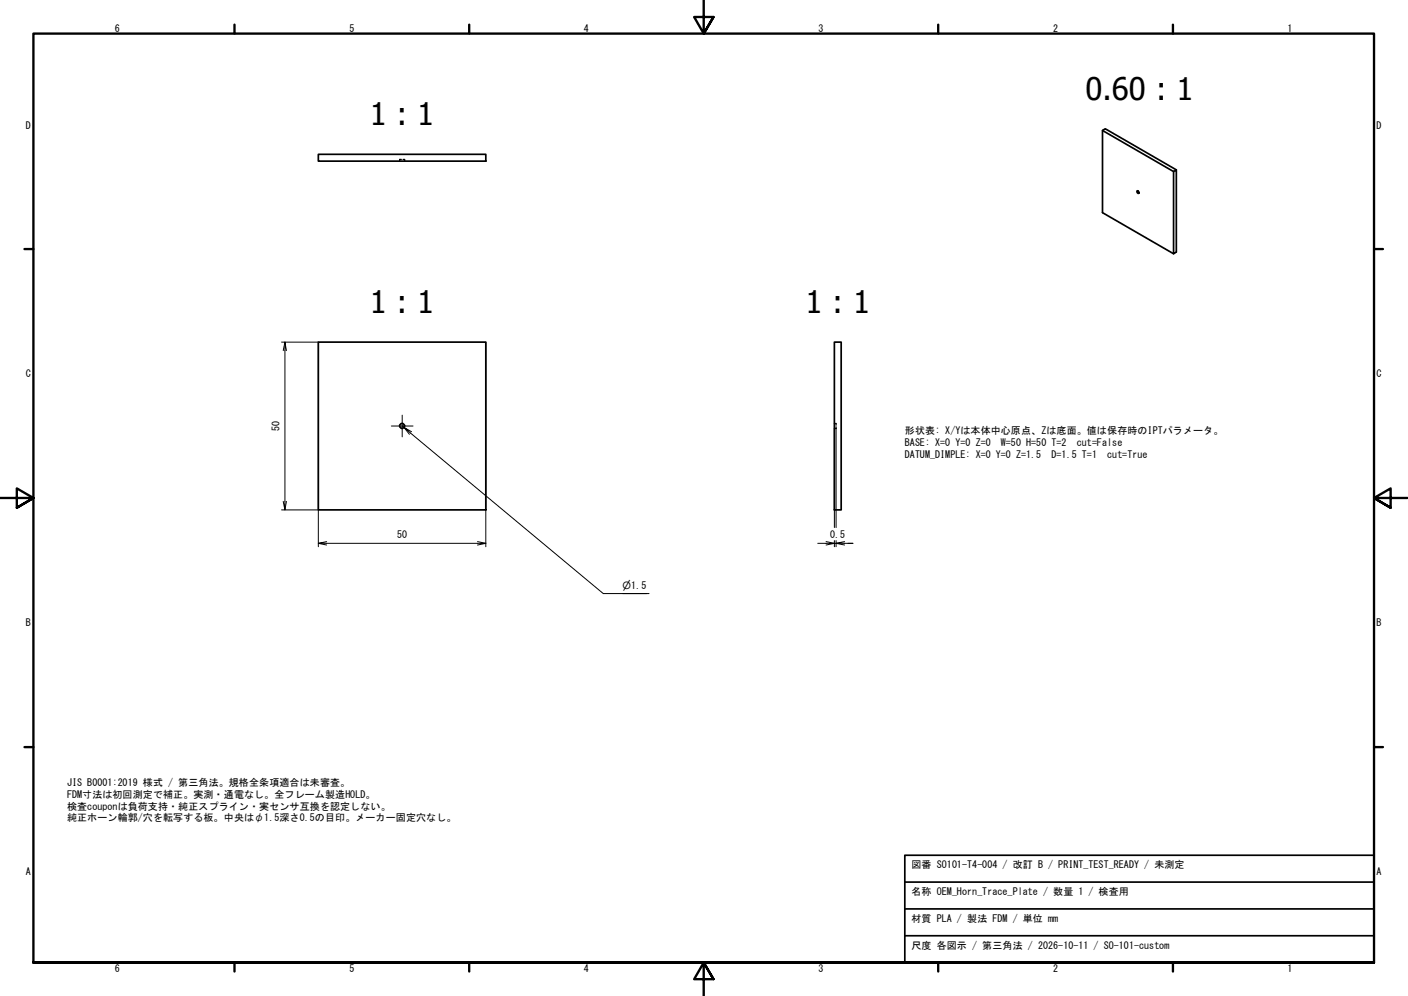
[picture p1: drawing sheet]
<svg xmlns="http://www.w3.org/2000/svg" width="420mm" height="297mm" viewBox="0 0 420 297" stroke-linecap="round" stroke-linejoin="round" font-family="sans-serif">
<!-- layer: Visible (ISO) -->
<g fill="none" stroke="#000" stroke-width=".51">
<path d="M329 38.9l21.2 12.3 .8-.5v24.5l-.8 .5v-24.5M95 46h50v2.1h-50zM339.3 57l.4-.1 .2 .6-.1 .1-.4-.1zM339.5 56.9l.4 .7M351 50.7l-21.2-12.3-.8 .5v24.5l21.2 12.3M95 102h50v50.1h-50zM249 102h2v50.1h-2z"/>
<circle cx="120" cy="127" r=".73"/>
</g>
<!-- layer: Hidden (ISO) -->
<path d="M119.3 47.9v.2M119.8 47.5l-.5 .2M120.3 47.5l.5 .2M120.8 47.9v.2M249 127.8h.2M249 126.3h.2M249.4 126.3l.1 .5M249.5 127.3l-.1 .5" fill="none" stroke="#000" stroke-width=".38"/>
<!-- layer: Border (ISO) -->
<g fill="none" stroke="#000" stroke-width=".7">
<path d="M70 7.4v2.6M140 7.4v2.6M210 0v10l-2.9-4.9h5.8l-2.9 4.9 2.9-4.9M280 7.4v2.6M350 7.4v2.6M7.3 74.3h2.7M410 74.3h2.7M0 148.5h10l-5-2.8v5.7l5-2.9-5 2.9M420 148.5h-10l5-2.8v5.7l-5-2.9 5 2.9M7.3 222.8h2.7M410 222.8h2.7M10 287.1v-277.1h400v277.1h-400h400"/>
<path d="M70 287.1v2.6M140 287.1v2.6M212.9 292l-2.9-4.9 2.9 4.9h-5.8l2.9-4.9v9.9M280 287.1v2.6M350 287.1v2.6"/>
</g>
<!-- layer: Title (ISO) -->
<path d="M270 255.1h140v32h-140zM270 263.1h140M270 271.1h140M270 279.1h140" fill="none" stroke="#000" stroke-width=".51"/>
<!-- layer: Dimension (ISO) -->
<g fill="none" stroke="#000" stroke-width=".3">
<path d="M84 102h11v61.1M85 102l-.5 2.6M85.5 104.6l-.5-2.6v50.1l-.5-2.6M145 102v61.1M120 127l2.2 2.5M122.8 128.8l-2.2-1.3 59.4 49.5h13.7M249 127.8v29.5M249.5 127.8v29.5M84 152.1h11M85.5 149.5l-.5 2.6M95 162l2.5 .5M97.5 161.5l-2.5 .5h50l-2.5 .5"/>
<path d="M142.5 161.5l2.5 .5M185.8 177h7.1M244 162h5l-2.5 .5M246.5 161.5l5.5 1M249 161.2v1.9M249.5 161.2v1.9M252 161.5l-2.5 .5h5"/>
</g>
<!-- layer: Center Mark (ISO) -->
<path d="M116.8 127h6.5M120 123.8v6.5" fill="none" stroke="#000" stroke-width=".3"/>
<g font-size="9.3">
<text x="323.9" y="29.8">0.60 : 1</text>
<text x="110.4" y="37.3">1 : 1</text>
<text x="110.4" y="93.3">1 : 1</text>
<text x="240.4" y="93.3">1 : 1</text>
</g>
<g font-size="3">
<text x="34.2" y="9.6">6</text>
<text x="104.3" y="9.6">5</text>
<text x="174.2" y="9.6">4</text>
<text x="244.2" y="9.6">3</text>
<text x="314.3" y="9.6">2</text>
<text x="384.2" y="9.6">1</text>
<text x="7.7" y="38.3">D</text>
<text x="410.8" y="38.3">D</text>
<text x="7.7" y="112.6">C</text>
<text x="410.8" y="112.6">C</text>
<text x="83.4" y="128.6" transform="rotate(-90 83.4 128.6)">50</text>
<text x="270" y="129.5">形状表: X/Yは本体中心原点、Zは底面。値は保存時のIPTパラメータ。</text>
<text x="270" y="133">BASE: X=0 Y=0 Z=0</text>
<text x="270" y="136.4">DATUM_DIMPLE: X=0 Y=0 Z=1.5</text>
<text x="298.7" y="133">W=50 H=50 T=2</text>
<text x="313.8" y="136.4">D=1.5 T=1</text>
<text x="321.3" y="133">cut=False</text>
<text x="330.4" y="136.4">cut=True</text>
<text x="118.5" y="160.5">50</text>
<text x="247.7" y="160.5">0.5</text>
<text x="185.8" y="175.6">⌀1.5</text>
<text x="7.7" y="186.8">B</text>
<text x="410.8" y="186.8">B</text>
<text x="20" y="234.6">JIS B0001:2019 様式 / 第三角法。規格全条項適合は未審査。</text>
<text x="20" y="238">FDM寸法は初回測定で補正。実測・通電なし。全フレーム製造HOLD。</text>
<text x="20" y="241.5">検査couponは負荷支持・純正スプライン・実センサ互換を認定しない。</text>
<text x="20" y="245">純正ホーン輪郭/穴を転写する板。中央はφ1.5深さ0.5の目印。メーカー固定穴なし。</text>
<text x="7.7" y="261">A</text>
<text x="272" y="259">図番 SO101-T4-004 / 改訂 B / PRINT_TEST_READY / 未測定</text>
<text x="410.8" y="261">A</text>
<text x="272" y="267">名称 OEM_Horn_Trace_Plate / 数量 1 / 検査用</text>
<text x="272" y="275">材質 PLA / 製法 FDM / 単位 mm</text>
<text x="272" y="283">尺度 各図示 / 第三角法 / 2026-10-11 / SO-101-custom</text>
<text x="34.2" y="289.7">6</text>
<text x="104.3" y="289.7">5</text>
<text x="174.2" y="289.7">4</text>
<text x="244.2" y="289.7">3</text>
<text x="314.3" y="289.7">2</text>
<text x="384.2" y="289.7">1</text>
</g>
</svg>
